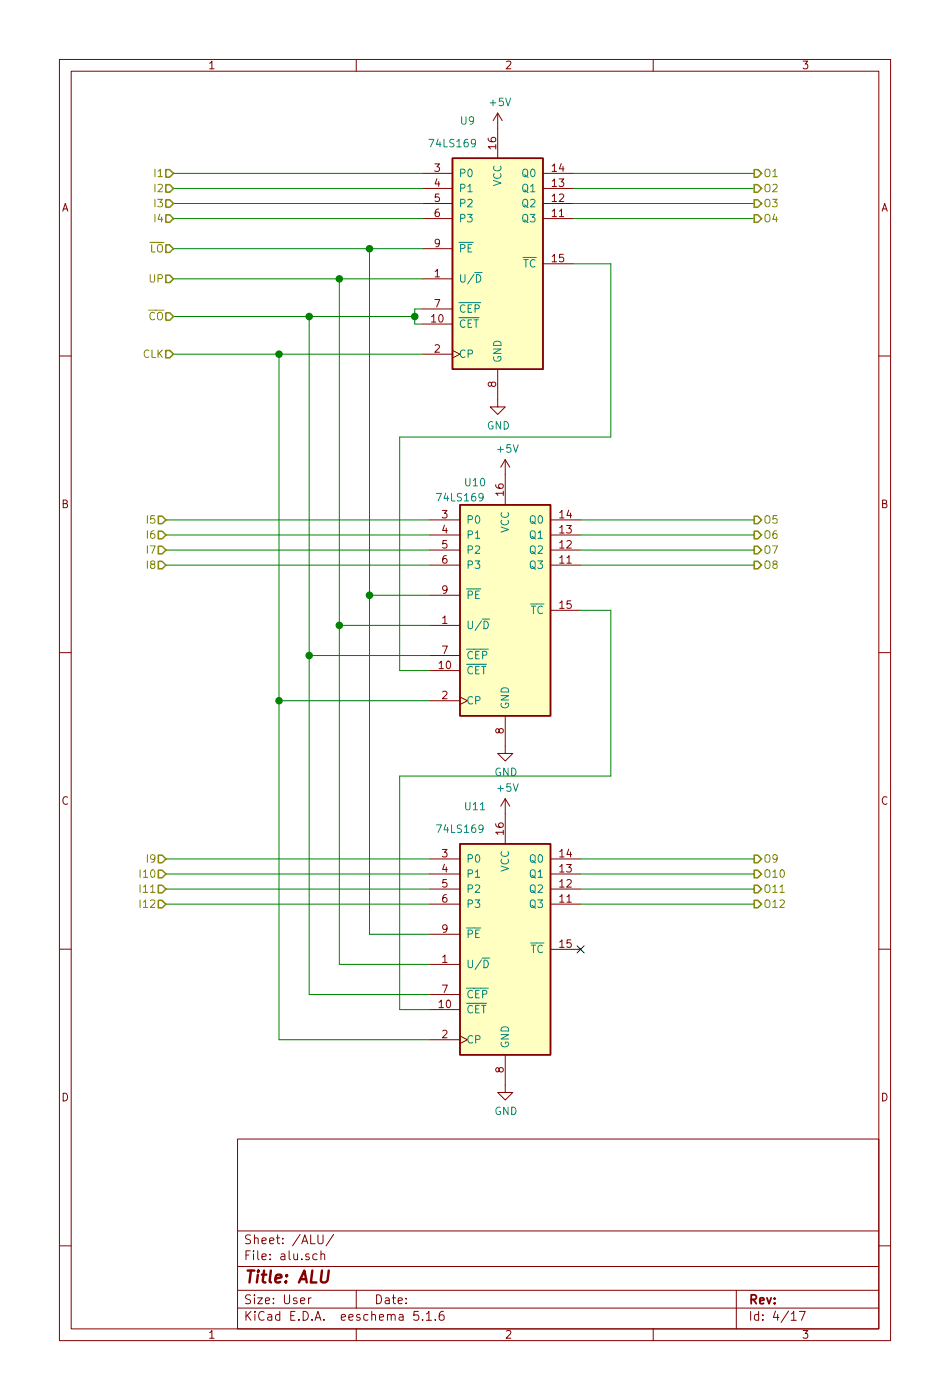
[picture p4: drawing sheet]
<svg xmlns="http://www.w3.org/2000/svg" width="160mm" height="236mm" viewBox="0 0 160 236" stroke-linecap="round" stroke-linejoin="round" font-family="sans-serif">
<g fill="none" stroke="#840000" stroke-width=".17">
<path d="M10 10h140v216h-140zM12 12h136v212h-136zM60 10v2M83.8 19.1l-.7 1.2M83.8 19.1v7.6M83.8 19.1l.8 1.2M110 10v2M71.1 36.8h5.1M71.1 34.3h5.1M71.1 31.8h5.1M71.1 29.2h5.1M91.4 36.8h5.1"/>
<path d="M91.4 34.3h5.1M91.4 31.8h5.1M91.4 29.2h5.1M71.1 47h5.1M71.1 54.6h5.1M71.1 59.7h5.1M71.1 52.1h5.1M71.1 41.9h5.1M76.2 59.1l1.3 .6-1.3 .6M91.4 44.5h5.1M10 60h2M83.8 62.2v6.4h1.3l-1.3 1.3-1.3-1.3h1.3"/>
<path d="M85.1 77.5v7.6M85.1 77.5l-.8 1.3M85.1 77.5l.8 1.3M148 60h2M72.4 95.3h5.1M72.4 92.7h5.1M72.4 90.2h5.1M72.4 87.6h5.1M92.7 95.3h5.1M92.7 92.7h5.1M92.7 90.2h5.1M92.7 87.6h5.1"/>
<path d="M10 110h2M72.4 105.4h5.1M72.4 113h5.1M72.4 118.1h5.1M72.4 110.5h5.1M72.4 100.3h5.1M77.5 117.5l1.2 .6-1.2 .7M92.7 102.9h5.1M148 110h2M85.1 120.7v6.3h1.3l-1.3 1.3-1.3-1.3h1.3M85.1 134.6v7.7M85.1 134.6l-.8 1.3"/>
<path d="M85.1 134.6l.8 1.3M72.4 152.4h5.1M72.4 149.9h5.1M72.4 147.3h5.1M72.4 144.8h5.1M72.4 157.5h5.1M92.7 152.4h5.1M92.7 149.9h5.1M92.7 147.3h5.1M92.7 144.8h5.1M10 160h2M72.4 162.6h5.1"/>
<path d="M72.4 170.2h5.1M72.4 175.3h5.1M72.4 167.7h5.1M77.5 174.6l1.2 .7-1.2 .6M85.1 177.8v6.4h1.3l-1.3 1.2-1.3-1.2h1.3M92.7 160h5.1M148 160h2M40 192h108v32h-108zM10 210h2M40 217.5h108M40 213.5h108M40 207.5h108"/>
<path d="M52 218.8v1M52.4 218.8l-.3 .1-.1 .2M53.4 211.4h-.1a.47 .47 0 0 0-.6 .2v.5a.48 .48 0 0 0 .7 .2M53.5 208.2v1.2l.3 .3h.3l.3-.3v-1.2M54.1 211.5l.2-.1h.3l.1 1M54.1 210.9v1.5M56.2 208.1l-1.3 1.9M60 217.5v3M124 217.5v6.5M148 210h2M40 220.5h108M60 224v2"/>
<path d="M70.5 221.1h-.8v.7l.2-.1h.5l.1 .2v.5l-.2 .2-.6-.2M71.2 222.4v.2M71.8 221.5l.4-.4v1.5M71.8 222.6h.9M73.3 222.4v.2M74.7 221.1a.59 .59 0 0 0-.7 .6v.7l.2 .2 .6-.2v-.5l-.1-.2h-.5l-.2 .2M110 224v2M133.2 221.5l.5-.4v1.5M133.2 222.6h.9M134.6 221.1h1l-.6 1.5"/>
</g>
<g fill="#ffffc2" stroke="#ffffc2" stroke-width=".17">
<path d="M77.5 85.1h15.2v35.6h-15.2z"/>
<path d="M77.5 142.3h15.2v35.5h-15.2z"/>
<path d="M76.2 26.7h15.2v35.5h-15.2z"/>
</g>
<path d="M76.2 26.7h15.2v35.5h-15.2zM77.5 85.1h15.2v35.6h-15.2zM77.5 142.3h15.2v35.5h-15.2z" fill="none" stroke="#840000" stroke-width=".25"/>
<path d="M79.9 45.9h1.3M80.2 46.3a.64 .64 0 0 1 .8 .6 .64 .64 0 0 1-.8 .7zM81.2 104.4h1.3M81.5 104.7a.64 .64 0 0 1 .7 .7 .64 .64 0 0 1-.7 .6zM81.2 161.5h1.3M81.5 161.9a.64 .64 0 0 1 .7 .6 .64 .64 0 0 1-.7 .6z" fill="none" stroke="#008484" stroke-width=".17"/>
<g fill="none" stroke="#008400" stroke-width=".17">
<path d="M29.2 36.8h41.9M29.2 34.3h41.9M29.2 31.8h41.9M29.2 29.2h41.9M96.5 36.8h30.5M96.5 34.3h30.5M96.5 31.8h30.5M96.5 29.2h30.5M29.2 59.7h41.9M29.2 41.9h41.9M29.2 47h41.9M29.2 53.4h40.6"/>
<path d="M47 59.7v115.6h25.4M52.1 53.4v114.3h20.3M57.1 47v115.6h15.3M62.2 41.9v115.6h10.2M71.1 52.1h-1.3v2.5h1.3M96.5 44.5h6.4v29.2h-35.6v39.3h5.1M27.9 92.7h44.5M27.9 90.2h44.5M27.9 87.6h44.5M27.9 95.3h44.5M97.8 92.7h29.2M97.8 90.2h29.2"/>
<path d="M97.8 87.6h29.2M97.8 95.3h29.2M47 118.1h25.4M52.1 110.5h20.3M57.1 105.4h15.3M62.2 100.3h10.2M97.8 102.9h5.1v27.9h-35.6v39.4h5.1M27.9 144.8h44.5M27.9 152.4h44.5M27.9 149.9h44.5M27.9 147.3h44.5M97.8 144.8h29.2"/>
<path d="M97.8 152.4h29.2M97.8 149.9h29.2M97.8 147.3h29.2"/>
</g>
<g fill="none" stroke="#848400" stroke-width=".25">
<path d="M27.9 28.6h.7l.6 .6-.6 .7h-.7zM27.9 31.1h.7l.6 .7-.6 .6h-.7zM27.9 33.7h.7l.6 .6-.6 .6h-.7zM27.9 36.2h.7l.6 .6-.6 .7h-.7zM127 28.6h.6l.7 .6-.7 .7h-.6zM127 31.1h.6l.7 .7-.7 .6h-.6zM127 33.7h.6l.7 .6-.7 .6h-.6zM127 36.2h.6l.7 .6-.7 .7h-.6zM27.9 41.3h.7l.6 .6-.6 .7h-.7zM27.9 46.4h.7l.6 .6-.6 .6h-.7zM27.9 52.7h.7l.6 .7-.6 .6h-.7zM27.9 59.1h.7l.6 .6-.6 .6h-.7z"/>
<path d="M26.7 87h.6l.6 .6-.6 .7h-.6zM26.7 89.6h.6l.6 .6-.6 .6h-.6zM26.7 92.1h.6l.6 .6-.6 .7h-.6zM26.7 94.6h.6l.6 .7-.6 .6h-.6zM127 89.6h.6l.7 .6-.7 .6h-.6zM127 92.1h.6l.7 .6-.7 .7h-.6zM127 94.6h.6l.7 .7-.7 .6h-.6zM127 87h.6l.7 .6-.7 .7h-.6zM26.7 146.7h.6l.6 .6-.6 .7h-.6zM26.7 149.2h.6l.6 .7-.6 .6h-.6zM26.7 151.8h.6l.6 .6-.6 .7h-.6zM26.7 144.2h.6l.6 .6-.6 .6h-.6z"/>
<path d="M127 151.8h.6l.7 .6-.7 .7h-.6zM127 144.2h.6l.7 .6-.7 .6h-.6zM127 146.7h.6l.7 .6-.7 .7h-.6zM127 149.2h.6l.7 .7-.7 .6h-.6z"/>
</g>
<g fill="#008400" stroke="#008400" stroke-width=".25">
<circle cx="52.1" cy="110.5" r=".51"/>
<circle cx="47" cy="59.7" r=".51"/>
<circle cx="52.1" cy="53.4" r=".51"/>
<circle cx="47" cy="118.1" r=".51"/>
<circle cx="69.9" cy="53.4" r=".51"/>
<circle cx="57.2" cy="105.4" r=".51"/>
<circle cx="57.2" cy="47" r=".51"/>
<circle cx="62.2" cy="100.3" r=".51"/>
<circle cx="62.2" cy="41.9" r=".51"/>
</g>
<path d="M97.2 159.4l1.2 1.2M98.4 159.4l-1.2 1.2" fill="none" stroke="#000084" stroke-width=".17"/>
<text font-size="2.8" fill="#840000" x="41" y="216.3">Title: ALU</text>
<g font-size="2.1" fill="#840000">
<text x="41" y="209.7">Sheet: /ALU/</text>
<text x="41" y="212.4">File: alu.sch</text>
<text x="41" y="219.9">Size: User</text>
<text x="63" y="219.9">Date:</text>
<text x="126" y="219.9">Rev:</text>
<text x="41" y="222.6">KiCad E.D.A. eeschema 5.1.6</text>
<text x="126" y="222.6">Id: 4/17</text>
</g>
<g font-size="1.8" fill="#840000">
<text x="35" y="11.7">1</text>
<text x="85" y="11.7">2</text>
<text x="135" y="11.7">3</text>
<text x="73.2" y="29">3</text>
<text x="83.6" y="25.1" transform="rotate(-90 83.6 25.1)">16</text>
<text x="93" y="29">14</text>
<text x="10.4" y="35.7">A</text>
<text x="73.2" y="31.5">4</text>
<text x="73.2" y="34.1">5</text>
<text x="93" y="34.1">12</text>
<text x="93" y="31.5">13</text>
<text x="148.4" y="35.7">A</text>
<text x="73.2" y="36.6">6</text>
<text x="73.2" y="41.7">9</text>
<text x="93" y="36.6">11</text>
<text x="73.2" y="46.8">1</text>
<text x="93" y="44.2">15</text>
<text x="73.2" y="51.8">7</text>
<text x="72.7" y="54.4">10</text>
<text x="73.2" y="59.5">2</text>
<text x="83.6" y="65.3" transform="rotate(-90 83.6 65.3)">8</text>
<text x="84.8" y="83.5" transform="rotate(-90 84.8 83.5)">16</text>
<text x="10.4" y="85.6">B</text>
<text x="74.4" y="87.4">3</text>
<text x="74.4" y="89.9">4</text>
<text x="94.3" y="89.9">13</text>
<text x="94.3" y="87.4">14</text>
<text x="148.4" y="85.6">B</text>
<text x="74.4" y="92.5">5</text>
<text x="74.4" y="95">6</text>
<text x="94.3" y="95">11</text>
<text x="94.3" y="92.5">12</text>
<text x="74.4" y="100.1">9</text>
<text x="74.4" y="105.2">1</text>
<text x="94.3" y="102.6">15</text>
<text x="74" y="112.8">10</text>
<text x="74.4" y="110.3">7</text>
<text x="74.4" y="117.9">2</text>
<text x="84.8" y="123.7" transform="rotate(-90 84.8 123.7)">8</text>
<text x="10.4" y="135.7">C</text>
<text x="148.4" y="135.7">C</text>
<text x="84.8" y="140.7" transform="rotate(-90 84.8 140.7)">16</text>
<text x="74.4" y="144.5">3</text>
<text x="74.4" y="147.1">4</text>
<text x="74.4" y="149.6">5</text>
<text x="94.3" y="149.6">12</text>
<text x="94.3" y="147.1">13</text>
<text x="94.3" y="144.5">14</text>
<text x="74.4" y="152.2">6</text>
<text x="94.3" y="152.2">11</text>
<text x="74.4" y="157.2">9</text>
<text x="94.3" y="159.8">15</text>
<text x="74.4" y="162.3">1</text>
<text x="74.4" y="167.4">7</text>
<text x="74" y="169.9">10</text>
<text x="74.4" y="175">2</text>
<text x="10.4" y="185.6">D</text>
<text x="84.8" y="180.8" transform="rotate(-90 84.8 180.8)">8</text>
<text x="148.4" y="185.6">D</text>
<text x="35" y="225.6">1</text>
<text x="85" y="225.6">2</text>
<text x="135" y="225.6">3</text>
</g>
<g font-size="1.8" fill="#008484">
<text x="82.6" y="17.9">+5V</text>
<text x="77.6" y="21">U9</text>
<text x="72.6" y="24.8">74LS169</text>
<text x="77.2" y="29.9">P0</text>
<text x="88.1" y="29.9">Q0</text>
<text x="77.2" y="32.4">P1</text>
<text x="77.2" y="34.9">P2</text>
<text x="84.5" y="31.4" transform="rotate(-90 84.5 31.4)">VCC</text>
<text x="88.1" y="34.9">Q2</text>
<text x="88.1" y="32.4">Q1</text>
<text x="77.2" y="37.5">P3</text>
<text x="88.1" y="37.5">Q3</text>
<text x="77.2" y="47.6">U/D</text>
<text x="77.2" y="42.6">PE</text>
<text x="88.1" y="45.1">TC</text>
<text x="77.2" y="52.7">CEP</text>
<text x="77.2" y="55.3">CET</text>
<text x="77.2" y="60.3">CP</text>
<text x="84.5" y="61.2" transform="rotate(-90 84.5 61.2)">GND</text>
<text x="82" y="72.4">GND</text>
<text x="83.9" y="76.3">+5V</text>
<text x="78.4" y="82">U10</text>
<text x="73.9" y="84.5">74LS169</text>
<text x="78.5" y="88.3">P0</text>
<text x="85.7" y="89.9" transform="rotate(-90 85.7 89.9)">VCC</text>
<text x="89.3" y="88.3">Q0</text>
<text x="78.5" y="90.8">P1</text>
<text x="78.5" y="93.4">P2</text>
<text x="78.5" y="95.9">P3</text>
<text x="89.3" y="95.9">Q3</text>
<text x="89.3" y="93.4">Q2</text>
<text x="89.3" y="90.8">Q1</text>
<text x="78.5" y="101">PE</text>
<text x="78.5" y="106.1">U/D</text>
<text x="89.3" y="103.5">TC</text>
<text x="78.5" y="113.7">CET</text>
<text x="78.5" y="111.1">CEP</text>
<text x="78.5" y="118.8">CP</text>
<text x="85.7" y="119.7" transform="rotate(-90 85.7 119.7)">GND</text>
<text x="83.3" y="130.8">GND</text>
<text x="78.4" y="136.6">U11</text>
<text x="83.9" y="133.5">+5V</text>
<text x="73.9" y="140.4">74LS169</text>
<text x="78.5" y="145.4">P0</text>
<text x="78.5" y="148">P1</text>
<text x="85.7" y="147" transform="rotate(-90 85.7 147)">VCC</text>
<text x="89.3" y="148">Q1</text>
<text x="89.3" y="145.4">Q0</text>
<text x="78.5" y="150.5">P2</text>
<text x="78.5" y="153.1">P3</text>
<text x="89.3" y="153.1">Q3</text>
<text x="89.3" y="150.5">Q2</text>
<text x="78.5" y="158.1">PE</text>
<text x="89.3" y="160.7">TC</text>
<text x="78.5" y="163.2">U/D</text>
<text x="78.5" y="170.8">CET</text>
<text x="78.5" y="168.3">CEP</text>
<text x="78.5" y="175.9">CP</text>
<text x="85.7" y="176.8" transform="rotate(-90 85.7 176.8)">GND</text>
<text x="83.3" y="188">GND</text>
</g>
<g font-size="1.8" fill="#848400">
<text x="26.2" y="29.9">I1</text>
<text x="128.5" y="29.9">O1</text>
<text x="26.2" y="32.4">I2</text>
<text x="26.2" y="34.9">I3</text>
<text x="128.5" y="32.4">O2</text>
<text x="128.5" y="34.9">O3</text>
<text x="26.2" y="37.5">I4</text>
<text x="128.5" y="37.5">O4</text>
<text x="25.2" y="42.6">LO</text>
<text x="25.2" y="47.6">UP</text>
<text x="25" y="54">CO</text>
<text x="24.1" y="60.3">CLK</text>
<text x="24.9" y="88.3">I5</text>
<text x="128.5" y="88.3">O5</text>
<text x="24.9" y="90.8">I6</text>
<text x="24.9" y="93.4">I7</text>
<text x="24.9" y="95.9">I8</text>
<text x="128.5" y="90.8">O6</text>
<text x="128.5" y="93.4">O7</text>
<text x="128.5" y="95.9">O8</text>
<text x="24" y="148">I10</text>
<text x="24.9" y="145.4">I9</text>
<text x="128.5" y="145.4">O9</text>
<text x="128.5" y="148">O10</text>
<text x="24" y="150.5">I11</text>
<text x="24" y="153.1">I12</text>
<text x="128.5" y="153.1">O12</text>
<text x="128.5" y="150.5">O11</text>
</g>
</svg>
